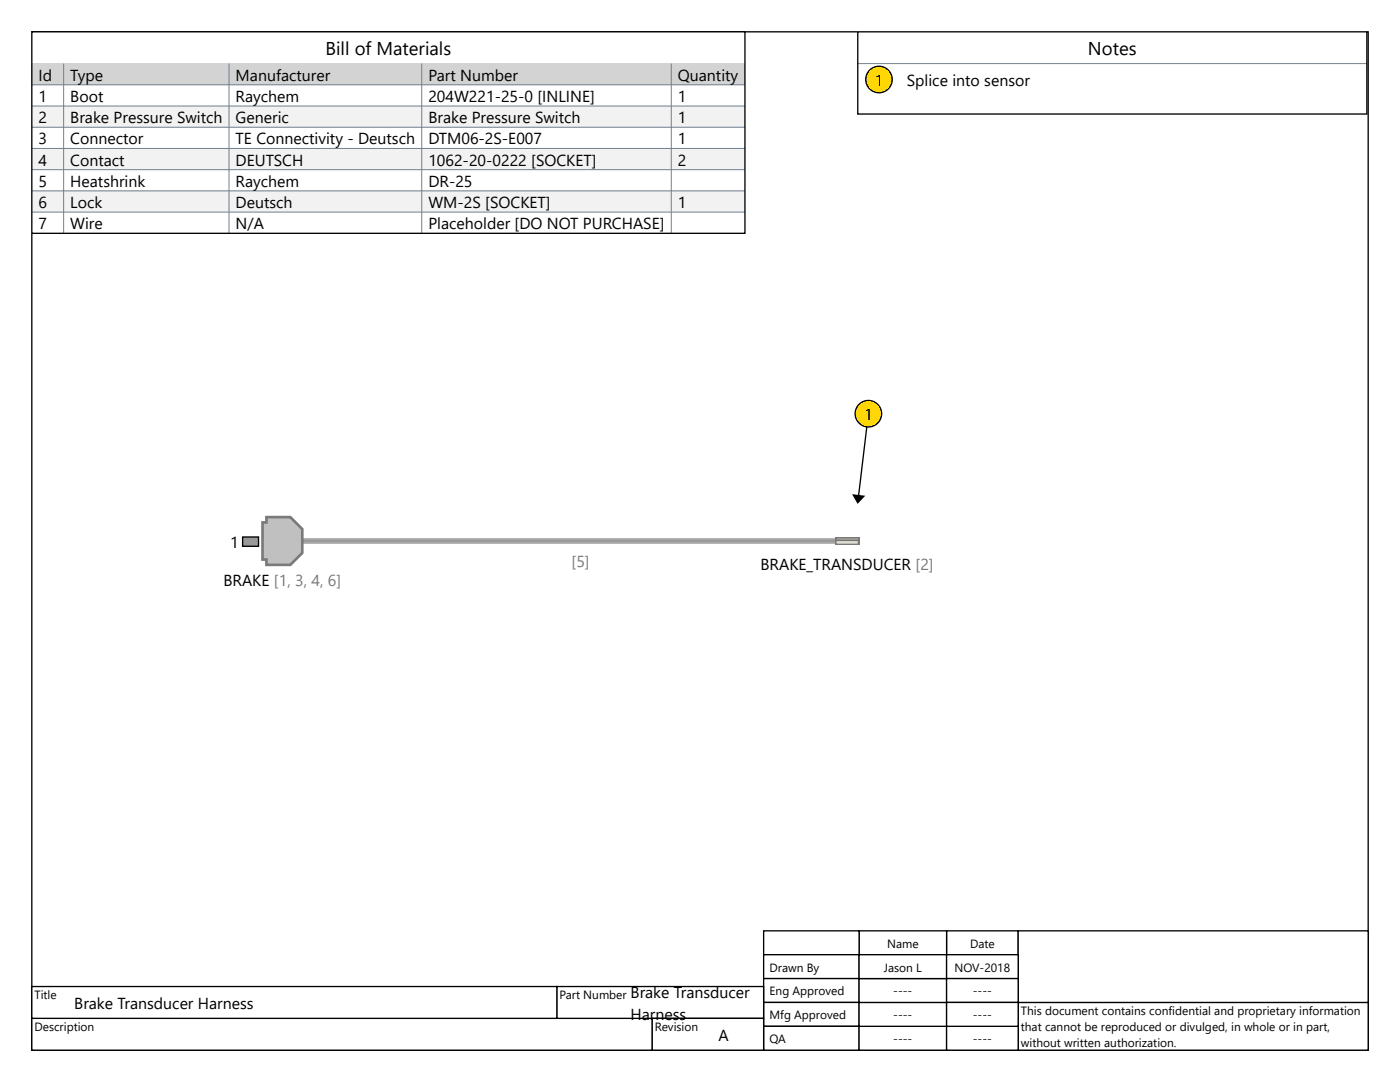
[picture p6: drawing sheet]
<svg xmlns="http://www.w3.org/2000/svg" width="279mm" height="216mm" viewBox="0 0 279 216" stroke-linecap="round" stroke-linejoin="round" font-family="sans-serif">
<path d="M6.4 6.3h266.7v203.2h-266.7z" fill="none" stroke="#000" stroke-width=".26"/>
<path d="M6.4 203.2h123.8v6.3h-123.8z" fill-rule="evenodd" fill="#fff"/>
<path d="M6.4 203.2h123.8v6.3h-123.8z" fill="none" stroke="#000" stroke-width=".26"/>
<path d="M188.9 185.7h14.3v4.8h-14.3z" fill-rule="evenodd" fill="#fff"/>
<path d="M188.9 185.7h14.3v4.8h-14.3z" fill="none" stroke="#000" stroke-width=".26"/>
<path d="M171.5 185.7h17.4v4.8h-17.4z" fill-rule="evenodd" fill="#fff"/>
<path d="M171.5 185.7h17.4v4.8h-17.4z" fill="none" stroke="#000" stroke-width=".26"/>
<path d="M152.4 185.7h19.1v4.8h-19.1z" fill-rule="evenodd" fill="#fff"/>
<path d="M152.4 185.7h19.1v4.8h-19.1z" fill="none" stroke="#000" stroke-width=".26"/>
<path d="M152.4 190.5h19.1v4.8h-19.1z" fill-rule="evenodd" fill="#fff"/>
<path d="M152.4 190.5h19.1v4.8h-19.1z" fill="none" stroke="#000" stroke-width=".26"/>
<path d="M152.4 195.3h19.1v4.7h-19.1z" fill-rule="evenodd" fill="#fff"/>
<path d="M152.4 195.3h19.1v4.7h-19.1z" fill="none" stroke="#000" stroke-width=".26"/>
<path d="M152.4 200h19.1v4.8h-19.1z" fill-rule="evenodd" fill="#fff"/>
<path d="M152.4 200h19.1v4.8h-19.1z" fill="none" stroke="#000" stroke-width=".26"/>
<path d="M152.4 204.8h19.1v4.7h-19.1z" fill-rule="evenodd" fill="#fff"/>
<path d="M152.4 204.8h19.1v4.7h-19.1z" fill="none" stroke="#000" stroke-width=".26"/>
<path d="M203.2 200h69.9v9.5h-69.9z" fill-rule="evenodd" fill="#fff"/>
<path d="M203.2 200h69.9v9.5h-69.9z" fill="none" stroke="#000" stroke-width=".26"/>
<path d="M111.1 196.8h41.3v6.4h-41.3z" fill-rule="evenodd" fill="#fff"/>
<path d="M111.1 196.8h41.3v6.4h-41.3z" fill="none" stroke="#000" stroke-width=".26"/>
<path d="M130.2 203.2h22.2v6.3h-22.2z" fill-rule="evenodd" fill="#fff"/>
<path d="M130.2 203.2h22.2v6.3h-22.2z" fill="none" stroke="#000" stroke-width=".26"/>
<path d="M6.4 196.8h104.7v6.4h-104.7z" fill-rule="evenodd" fill="#fff"/>
<path d="M6.4 196.8h104.7v6.4h-104.7z" fill="none" stroke="#000" stroke-width=".26"/>
<path d="M203.2 185.7h69.9v14.3h-69.9z" fill-rule="evenodd" fill="#fff"/>
<path d="M203.2 185.7h69.9v14.3h-69.9z" fill="none" stroke="#000" stroke-width=".26"/>
<path d="M171.5 204.8h17.4v4.7h-17.4z" fill-rule="evenodd" fill="#fff"/>
<path d="M171.5 204.8h17.4v4.7h-17.4z" fill="none" stroke="#000" stroke-width=".26"/>
<path d="M171.5 200h17.4v4.8h-17.4z" fill-rule="evenodd" fill="#fff"/>
<path d="M171.5 200h17.4v4.8h-17.4z" fill="none" stroke="#000" stroke-width=".26"/>
<path d="M171.5 195.3h17.4v4.7h-17.4z" fill-rule="evenodd" fill="#fff"/>
<path d="M171.5 195.3h17.4v4.7h-17.4z" fill="none" stroke="#000" stroke-width=".26"/>
<path d="M171.5 190.5h17.4v4.8h-17.4z" fill-rule="evenodd" fill="#fff"/>
<path d="M171.5 190.5h17.4v4.8h-17.4z" fill="none" stroke="#000" stroke-width=".26"/>
<path d="M188.9 190.5h14.3v4.8h-14.3z" fill-rule="evenodd" fill="#fff"/>
<path d="M188.9 190.5h14.3v4.8h-14.3z" fill="none" stroke="#000" stroke-width=".26"/>
<path d="M188.9 195.3h14.3v4.7h-14.3z" fill-rule="evenodd" fill="#fff"/>
<path d="M188.9 195.3h14.3v4.7h-14.3z" fill="none" stroke="#000" stroke-width=".26"/>
<path d="M188.9 204.8h14.3v4.7h-14.3z" fill-rule="evenodd" fill="#fff"/>
<path d="M188.9 204.8h14.3v4.7h-14.3z" fill="none" stroke="#000" stroke-width=".26"/>
<path d="M188.9 200h14.3v4.8h-14.3z" fill-rule="evenodd" fill="#fff"/>
<path d="M188.9 200h14.3v4.8h-14.3z" fill="none" stroke="#000" stroke-width=".26"/>
<path d="M6.4 6.3h142.3v40.3h-142.3z" fill-rule="evenodd" fill="#fff"/>
<path d="M6.4 12.7h142.3" fill="none" stroke="#708090" stroke-width=".2"/>
<path d="M6.4 12.7h142.3v4.2h-142.3z" fill-rule="evenodd" fill="#d3d3d3"/>
<path d="M6.4 16.9h142.3" fill="none" stroke="#708090" stroke-width=".2"/>
<path d="M6.4 21.2h142.3v4.2h-142.3z" fill-rule="evenodd" fill="#f2f2f2"/>
<path d="M6.4 21.2h142.3M6.4 25.4h142.3" fill="none" stroke="#708090" stroke-width=".2"/>
<path d="M6.4 29.6h142.3v4.3h-142.3z" fill-rule="evenodd" fill="#f2f2f2"/>
<path d="M6.4 29.6h142.3M6.4 33.9h142.3" fill="none" stroke="#708090" stroke-width=".2"/>
<path d="M6.4 38.1h142.3v4.2h-142.3z" fill-rule="evenodd" fill="#f2f2f2"/>
<path d="M12.7 12.7v33.9M45.7 12.7v33.9M84.2 12.7v33.9M134 12.7v33.9M6.4 38.1h142.3M6.4 42.3h142.3" fill="none" stroke="#708090" stroke-width=".2"/>
<path d="M6.4 6.3h142.3v40.3h-142.3z" fill="none" stroke="#000" stroke-width=".26"/>
<path d="M171.2 6.3h101.6v16.5h-101.6z" fill-rule="evenodd" fill="#fff"/>
<path d="M171.2 12.7h101.6" fill="none" stroke="#708090" stroke-width=".2"/>
<circle cx="175.4" cy="15.9" r="2.65" fill="#ffd700"/>
<g fill="none" stroke="#000" stroke-width=".26">
<path d="M171.2 6.3h101.6v16.5h-101.6z"/>
<circle cx="175.4" cy="15.9" r="2.65"/>
</g>
<path d="M60.3 108.3h111.2M60.3 107.6h111.2" fill="none" stroke="#8c8c8c" stroke-width=".26"/>
<path d="M60.3 107.9h111.2" fill="none" stroke="#999" stroke-width=".53"/>
<path d="M53.2 103.2h4.7l2.4 2.4v4.7l-2.4 2.4h-4.7v-1h-.8v-7.5h.8z" fill-rule="evenodd" fill="#c0c0c0"/>
<path d="M53.2 103.2h4.7l2.4 2.4v4.7l-2.4 2.4h-4.7v-1h-.8v-7.5h.8z" fill="none" stroke="#787878" stroke-width=".53"/>
<path d="M48.4 107.2h3.2v1.8h-3.2z" fill-rule="evenodd" fill="#999"/>
<path d="M48.4 107.2h3.2v1.8h-3.2z" fill="none" stroke="#000" stroke-width=".26"/>
<path d="M166.7 107.2h4.8v1.5h-4.8z" fill="#fff"/>
<path d="M166.7 107.2h4.8v1.5h-4.8z" fill="none" stroke="#787878" stroke-width=".53"/>
<path d="M173.3 82.5l-2.1 17.8" fill="none" stroke="#000" stroke-width=".26"/>
<circle cx="173.3" cy="82.6" r="2.65" fill="#ffd700"/>
<circle cx="173.3" cy="82.6" r="2.65" fill="none" stroke="#000" stroke-width=".26"/>
<path d="M170.1 98.6l2.6 .3-1.5 1.6z" fill="#000"/>
<g font-size="3.7">
<text x="65" y="11.1">Bill of Materials</text>
<text x="217.1" y="11.1">Notes</text>
</g>
<g font-size="3.2">
<text x="7.7" y="16.1">Id</text>
<text x="14" y="16.1">Type</text>
<text x="47" y="16.1">Manufacturer</text>
<text x="85.5" y="16.1">Part Number</text>
<text x="135.3" y="16.1">Quantity</text>
<text x="174.6" y="17.2">1</text>
<text x="181" y="17.2">Splice into sensor</text>
<text x="7.7" y="20.3">1</text>
<text x="14" y="20.3">Boot</text>
<text x="47" y="20.3">Raychem</text>
<text x="85.5" y="20.3">204W221-25-0 [INLINE]</text>
<text x="135.3" y="20.3">1</text>
<text x="7.7" y="24.6">2</text>
<text x="7.7" y="28.8">3</text>
<text x="14" y="24.6">Brake Pressure Switch</text>
<text x="14" y="28.8">Connector</text>
<text x="47" y="28.8">TE Connectivity - Deutsch</text>
<text x="47" y="24.6">Generic</text>
<text x="85.5" y="28.8">DTM06-2S-E007</text>
<text x="85.5" y="24.6">Brake Pressure Switch</text>
<text x="135.3" y="28.8">1</text>
<text x="135.3" y="24.6">1</text>
<text x="7.7" y="33">4</text>
<text x="14" y="33">Contact</text>
<text x="47" y="33">DEUTSCH</text>
<text x="85.5" y="33">1062-20-0222 [SOCKET]</text>
<text x="135.3" y="33">2</text>
<text x="7.7" y="37.3">5</text>
<text x="7.7" y="41.5">6</text>
<text x="14" y="37.3">Heatshrink</text>
<text x="14" y="41.5">Lock</text>
<text x="47" y="41.5">Deutsch</text>
<text x="47" y="37.3">Raychem</text>
<text x="85.5" y="41.5">WM-2S [SOCKET]</text>
<text x="85.5" y="37.3">DR-25</text>
<text x="135.3" y="41.5">1</text>
<text x="7.7" y="45.7">7</text>
<text x="14" y="45.7">Wire</text>
<text x="47" y="45.7">N/A</text>
<text x="85.5" y="45.7">Placeholder [DO NOT PURCHASE]</text>
<text x="172.4" y="83.9">1</text>
<text x="45.9" y="109.3">1</text>
<text x="151.8" y="113.8">BRAKE_TRANSDUCER [2]</text>
<text x="44.6" y="116.9">BRAKE [1, 3, 4, 6]</text>
<text x="14.8" y="201.3">Brake Transducer Harness</text>
<text x="125.8" y="199.2">Brake Transducer</text>
<text x="125.8" y="203.5">Harness</text>
<text x="143.4" y="207.7">A</text>
</g>
<text font-size="3.2" fill="#797979" x="114.1" y="113.2">[5]</text>
<g font-size="2.4">
<text x="177" y="189.1">Name</text>
<text x="193.6" y="189.1">Date</text>
<text x="153.6" y="193.9">Drawn By</text>
<text x="176.4" y="193.9">Jason L</text>
<text x="190.5" y="193.9">NOV-2018</text>
<text x="6.9" y="199.4">Title</text>
<text x="111.7" y="199.4">Part Number</text>
<text x="153.6" y="198.6">Eng Approved</text>
<text x="153.6" y="203.4">Mfg Approved</text>
<text x="178.3" y="203.4">----</text>
<text x="178.3" y="198.6">----</text>
<text x="194.2" y="198.6">----</text>
<text x="194.2" y="203.4">----</text>
<text x="203.7" y="202.6">This document contains confidential and proprietary information</text>
<text x="6.9" y="205.8">Description</text>
<text x="130.7" y="205.8">Revision</text>
<text x="153.6" y="208.2">QA</text>
<text x="178.3" y="208.2">----</text>
<text x="194.2" y="208.2">----</text>
<text x="203.7" y="205.8">that cannot be reproduced or divulged, in whole or in part,</text>
<text x="203.7" y="208.9">without written authorization.</text>
</g>
</svg>
